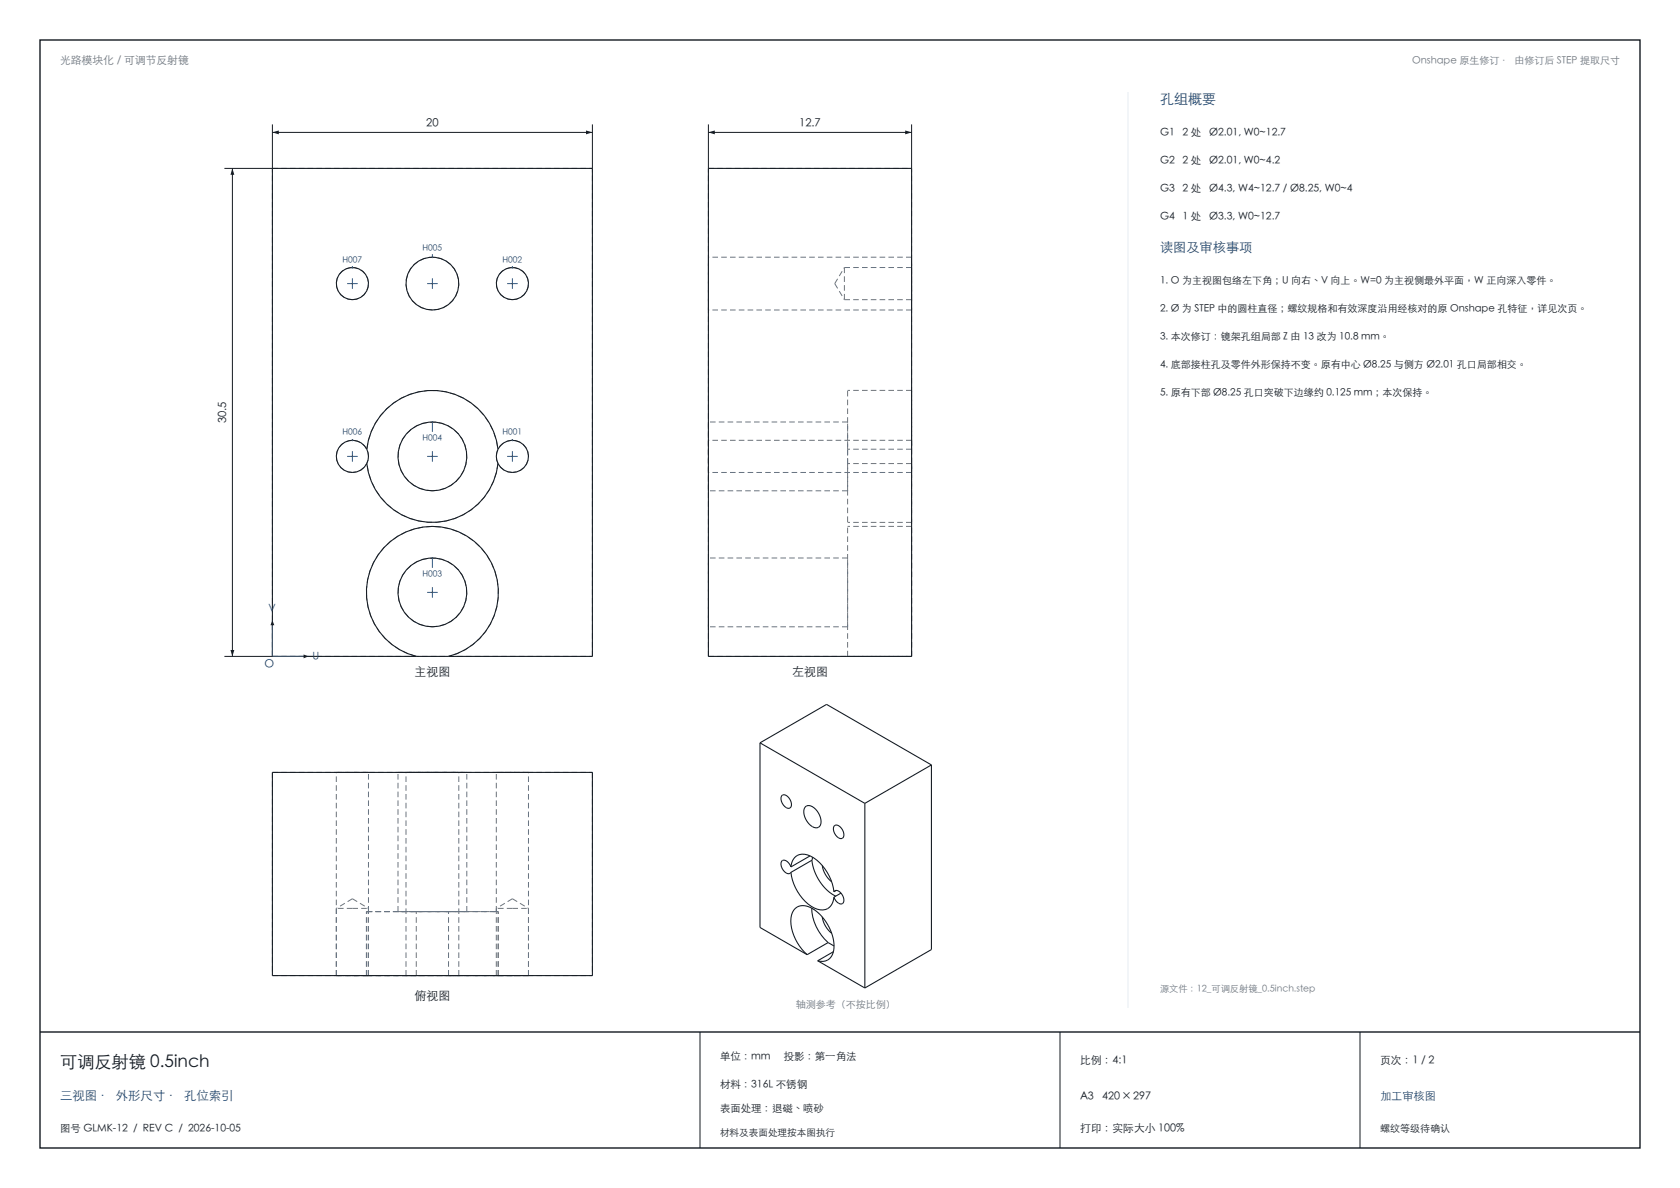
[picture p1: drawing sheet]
<svg xmlns="http://www.w3.org/2000/svg" width="420mm" height="297mm" viewBox="0 0 420 297" stroke-linecap="round" stroke-linejoin="round" font-family="sans-serif">
<path d="M10 10h400v277h-400zM10 258h400" fill="none" stroke="#141a21" stroke-width=".35"/>
<path d="M68.1 31.1v11M68.1 33.1h80M148.1 31.1v11M175 258v29M265 258v29M340 258v29" fill="none" stroke="#141a21" stroke-width=".25"/>
<g fill="none" stroke="#6b7580" stroke-width=".25" stroke-dasharray="1.4 .8" stroke-linecap="butt">
<path d="M68.1 42.1h80M177.1 42.1h50.8M88.1 66.9a4 4 0 0 1 4 4 4 4 0 0 1-4 4M88.1 74.9a4 4 0 0 1-4-4 4 4 0 0 1 4-4M108.1 77.5a6.6 6.6 0 0 1-5.9-9.5 6.6 6.6 0 0 1 11.1-1.2 6.6 6.6 0 0 1-3.8 10.5l-1.4 .2M128.1 66.9a4 4 0 0 1 4 4 4 4 0 0 1-4 4M128.1 74.9a4 4 0 0 1-4-4 4 4 0 0 1 4-4M177.1 77.5v-13.2M208.7 70.9l2.4-4M208.7 70.9l2.4 4M211.1 66.9v8M227.9 74.9v-8"/>
<path d="M227.9 77.5v-13.2M227.9 77.5h-50.8M227.9 74.9h-16.8M227.9 64.3h-50.8M227.9 66.9h-16.8M227.9 97.6h-16M88.1 118.1a4 4 0 0 1-3.6-5.7 4 4 0 0 1 6.7-.9 4 4 0 0 1-2 6.5l-1.1 .1M91.7 112.3a16.5 16.5 0 0 1 16.4-14.7 16.5 16.5 0 0 1 16.4 14.7M124.5 115.9a16.5 16.5 0 0 1-16.4 14.7 16.5 16.5 0 0 1-16.4-14.7M128.1 118.1a4 4 0 0 1-3.6-5.7 4 4 0 0 1 6.7-.9 4 4 0 0 1-2 6.5l-1.1 .1M177.1 118.1v-8M211.9 112.3v3.6"/>
<path d="M211.9 112.3v-14.7M211.9 115.9v14.7M211.9 105.5h-34.8M227.9 115.9v2.2M227.9 118.1v-8M227.9 110.1v2.2M227.9 112.3v-14.7M227.9 115.9v14.7M227.9 118.1h-50.8M227.9 115.9h-16M227.9 112.3h-16M227.9 110.1h-50.8"/>
<path d="M108.1 122.7a8.6 8.6 0 0 1-7.7-12.4 8.6 8.6 0 0 1 14.5-1.4 8.6 8.6 0 0 1-5.2 13.6l-1.6 .2M177.1 122.7v-17.2M211.9 122.7h-34.8M211.9 122.7v-17.2M211.9 139.5h-34.8M227.9 130.6h-16M227.9 131.6h-16M108.1 156.7a8.6 8.6 0 0 1-7.7-12.4 8.6 8.6 0 0 1 14.5-1.4 8.6 8.6 0 0 1-5.2 13.6l-1.6 .2M177.1 156.7v-17.2M211.9 156.7h-34.8M211.9 156.7v-17.2M68.1 164.1h80"/>
<path d="M68.1 164.1v-122M104.1 164.1a16.5 16.5 0 0 1-9.6-25.4 16.5 16.5 0 0 1 27.2 0 16.5 16.5 0 0 1-9.6 25.4M148.1 164.1v-122M177.1 164.1h50.8M177.1 164.1v-122M211.9 164.1v-32.5M227.9 164.1h-16M227.9 164.1v-32.5M227.9 164.1v-122M68.1 193.1v50.8M68.1 193.1h80M84.1 193.1h8"/>
<path d="M88.1 193.1h-4M92.1 193.1h-4M99.5 193.1h17.2M101.5 193.1h13.2M108.1 193.1h-8.6M108.1 193.1h-6.6M114.7 193.1h-6.6M116.7 193.1h-8.6M124.1 193.1h8M128.1 193.1h-4M132.1 193.1h-4M148.1 193.1v50.8"/>
<path d="M88.1 227.1h4M88.1 227.1h-4M88.1 224.7l-4 2.4M88.1 224.7l4 2.4M91.6 227.9h33M91.7 227.9h.4M91.7 227.9h32.8M92.1 227.9v-34.8M99.5 227.9h17.2M99.5 227.9v-34.8M104.1 227.9h-12.5M108.1 227.9h-8.6"/>
<path d="M112.1 227.9h-8M116.7 227.9h-8.6M116.7 227.9v-34.8M124.1 227.9v-34.8M124.5 227.9h-.4M124.6 227.9h-12.5M128.1 227.1h4M128.1 227.1h-4M128.1 224.7l-4 2.4M128.1 224.7l4 2.4M68.1 243.9h36M84.1 243.9h8"/>
<path d="M84.1 243.9h7.6M84.1 243.9v-50.8M84.1 243.9v-16.8M88.1 243.9h-4M91.6 243.9h33M91.6 243.9v-16M91.7 243.9h-3.6M91.7 243.9h32.8M91.7 243.9v-16M92.1 243.9h-4M92.1 243.9v-16.8M101.5 243.9h13.2"/>
<path d="M101.5 243.9v-50.8M104.1 243.9v-16M104.1 243.9h-12.5M108.1 243.9h-6.6M112.1 243.9h36M112.1 243.9v-16M114.7 243.9h-6.6M114.7 243.9v-50.8M124.1 243.9h8M124.1 243.9v-16.8M124.5 243.9h7.6M124.5 243.9v-16"/>
<path d="M124.6 243.9h-12.5M124.6 243.9v-16M128.1 243.9h-4M128.1 243.9h-3.6M132.1 243.9h-4M132.1 243.9v-50.8M132.1 243.9v-16.8"/>
</g>
<g fill="none" stroke="#141a21" stroke-width=".27">
<path d="M68.1 42.1h80v122h-80zM177.1 42.1h50.8v122h-50.8zM91.7 112.3a4 4 0 0 0-6.1-1.3 4 4 0 0 0 0 6.2 4 4 0 0 0 6.1-1.3M91.7 112.3a16.5 16.5 0 0 1 16.4-14.7 16.5 16.5 0 0 1 16.4 14.7M91.7 115.9a16.5 16.5 0 0 0 16.4 14.7 16.5 16.5 0 0 0 16.4-14.7M91.7 112.3a4 4 0 0 1 0 3.6M124.5 112.3a4 4 0 0 1 6.1-1.3 4 4 0 0 1 0 6.2 4 4 0 0 1-6.1-1.3M124.5 112.3a4 4 0 0 0 0 3.6M104.1 164.1a16.5 16.5 0 0 1-9.6-25.4 16.5 16.5 0 0 1 27.2 0 16.5 16.5 0 0 1-9.6 25.4M68.1 193.1h80v50.8h-80z"/>
<circle cx="88.1" cy="70.9" r="4"/>
<circle cx="108.1" cy="70.9" r="6.6"/>
<circle cx="128.1" cy="70.9" r="4"/>
<circle cx="108.1" cy="114.1" r="8.6"/>
<circle cx="108.1" cy="148.1" r="8.6"/>
</g>
<g fill="#141a21">
<path d="M68.1 33.1l1.6-.5v1z"/>
<path d="M146.5 32.6l1.6 .5-1.6 .5z"/>
</g>
<path d="M56.1 42.1h12M58.1 42.1v122M56.1 164.1h12" fill="none" stroke="#141a21" stroke-width=".25"/>
<g fill="#141a21">
<path d="M57.6 162.5h1l-.5 1.6z"/>
<path d="M58.1 42.1l.5 1.6h-1z"/>
</g>
<path d="M177.1 31.1v11M177.1 33.1h50.8M227.9 31.1v11" fill="none" stroke="#141a21" stroke-width=".25"/>
<g fill="#141a21">
<path d="M177.1 33.1l1.6-.5v1z"/>
<path d="M226.3 32.6l1.6 .5-1.6 .5z"/>
</g>
<path d="M68.1 155.1v9h9" fill="none" stroke="#144578" stroke-width=".25"/>
<g fill="#141a21">
<path d="M75.9 163.6l1.2 .5-1.2 .5z"/>
<path d="M68.1 155.1l.5 1.2h-1z"/>
</g>
<g fill="none" stroke="#144578" stroke-width=".25">
<path d="M86.8 70.9h2.6M88.1 69.6v2.6M106.8 70.9h2.6M108.1 69.6v2.6M126.8 70.9h2.6M128.1 69.6v2.6M86.8 114.1h2.6M88.1 112.8v2.6M106.8 114.1h2.6M108.1 112.8v2.6M126.8 114.1h2.6M128.1 109.7v.4"/>
<path d="M128.1 112.8v2.6M106.8 148.1h2.6M108.1 146.8v2.6"/>
</g>
<circle cx="128.1" cy="110.1" r=".23" fill="#144578"/>
<path d="M128.1 66.5v.4" fill="none" stroke="#144578" stroke-width=".25"/>
<circle cx="128.1" cy="66.9" r=".23" fill="#144578"/>
<path d="M108.1 139.5v2.4" fill="none" stroke="#144578" stroke-width=".25"/>
<circle cx="108.1" cy="139.5" r=".23" fill="#144578"/>
<path d="M108.1 105.5v2.4" fill="none" stroke="#144578" stroke-width=".25"/>
<circle cx="108.1" cy="105.5" r=".23" fill="#144578"/>
<path d="M108.1 63.5v.8" fill="none" stroke="#144578" stroke-width=".25"/>
<circle cx="108.1" cy="64.3" r=".23" fill="#144578"/>
<path d="M88.1 109.7v.4" fill="none" stroke="#144578" stroke-width=".25"/>
<circle cx="88.1" cy="110.1" r=".23" fill="#144578"/>
<path d="M88.1 66.5v.4" fill="none" stroke="#144578" stroke-width=".25"/>
<circle cx="88.1" cy="66.9" r=".23" fill="#144578"/>
<g fill="none" stroke="#141a21" stroke-width=".27">
<path d="M190 185.7v46.2l11.8 6.8M190 185.7l26.2 15.1M190 185.7l16.6-9.6 26.3 15.1M195.5 198.9a1.64 1.64 0 0 1 2.1 1.3 1.16 1.16 0 0 1-.5 1.9 2.41 2.41 0 0 1-1.6-3.2zM232.9 191.2v46.2l-16.7 9.6M232.9 191.2l-16.7 9.6M197.7 216.7a1.8 1.8 0 0 0-2.2-1.5 2.33 2.33 0 0 0 1.8 3.2l.4-.3M197.7 216.7a3.1 3.1 0 0 1 1.7-2.8 3.1 3.1 0 0 1 3.3 .1 11.8 11.8 0 0 1 5.8 8.9M197.7 218.1a11.4 11.4 0 0 0 6.6 9.2 3 3 0 0 0 4.2-3M201.4 201.7a2.12 2.12 0 0 1 2.9 1.1 3.4 3.4 0 0 1 .6 3.8 1.93 1.93 0 0 1-2.7-.7 3.5 3.5 0 0 1-.8-4.2zM202.5 214l-4.8 2.7M203 215.1a11.8 11.8 0 0 0 5.9 8.9"/>
<path d="M203 215.1l-5.3 3M203.1 214.3l-.1 .8M205.6 216.4a6.5 6.5 0 0 0 2.3 4.1M208.6 206.4a1.64 1.64 0 0 1 2.2 1.3 1.16 1.16 0 0 1-.6 2 2.41 2.41 0 0 1-1.6-3.3zM216.2 200.8v46.2M201.8 238.7a11.2 11.2 0 0 1-3.9-9.9 3 3 0 0 1 4.7-1.9 11.4 11.4 0 0 1 5.8 10.8 2.96 2.96 0 0 1-4 2.5M202.9 227a11.8 11.8 0 0 0 4.1 8.6M205.6 229.2a6.5 6.5 0 0 0 2.3 4.1M207 235.6l1.5 .9M207 235.6l-5.2 3.1M208.3 237.9l-3.9 2.3M208.5 222.9a1.02 1.02 0 0 1 1.7 .3 1.99 1.99 0 0 1 .4 2.7 1.83 1.83 0 0 1-2.1-1.6"/>
<path d="M209.1 222.6l-.6 .3M210.2 223.3l-1.7 1M204.4 240.2l11.8 6.8"/>
</g>
<path d="M282 23v229" fill="none" stroke="#e6edf2" stroke-width=".25"/>
<text font-size="4.3" fill="#141a21" x="15" y="267">可调反射镜 0.5inch</text>
<text font-size="3.5" fill="#144578" x="290" y="26">孔组概要</text>
<text font-size="3.3" fill="#144578" x="290" y="63">读图及审核事项</text>
<text font-size="3.1" fill="#144578" x="15" y="275">三视图 · 外形尺寸 · 孔位索引</text>
<g font-size="3" fill="#141a21">
<text x="103.6" y="169.1">主视图</text>
<text x="198" y="169.1">左视图</text>
<text x="103.6" y="249.9">俯视图</text>
</g>
<g font-size="2.8" fill="#141a21">
<text x="106.5" y="31.8">20</text>
<text x="199.8" y="31.8">12.7</text>
<text x="56.7" y="105.8" transform="rotate(-90 56.7 105.8)">30.5</text>
</g>
<g font-size="2.8" fill="#144578">
<text x="66.1" y="167.1">O</text>
<text x="345" y="275">加工审核图</text>
</g>
<text font-size="2.7" fill="#6b7580" x="15" y="16">光路模块化 / 可调节反射镜</text>
<g font-size="2.7" fill="#141a21">
<text x="270" y="266">比例：4:1</text>
<text x="345" y="266">页次：1 / 2</text>
<text x="270" y="275">A3</text>
<text x="275.5" y="275">420 × 297</text>
<text x="270" y="283">打印：实际大小 100%</text>
</g>
<g font-size="2.6" fill="#141a21">
<text x="290" y="34">G1</text>
<text x="295.7" y="34">2 处</text>
<text x="302.3" y="34">Ø2.01, W0~12.7</text>
<text x="290" y="41">G2</text>
<text x="295.7" y="41">2 处</text>
<text x="302.3" y="41">Ø2.01, W0~4.2</text>
<text x="290" y="48">G3</text>
<text x="295.7" y="48">2 处</text>
<text x="302.3" y="48">Ø4.3, W4~12.7 / Ø8.25, W0~4</text>
<text x="290" y="55">G4</text>
<text x="295.7" y="55">1 处</text>
<text x="302.3" y="55">Ø3.3, W0~12.7</text>
<text x="180" y="265">单位：mm</text>
<text x="195.9" y="265">投影：第一角法</text>
<text x="180" y="272">材料：316L 不锈钢</text>
<text x="180" y="278">表面处理：退磁、喷砂</text>
<text x="15" y="283">图号 GLMK-12 / REV C / 2026-10-05</text>
</g>
<g font-size="2.6" fill="#144578">
<text x="67.1" y="153.1">V</text>
<text x="78.1" y="164.9">U</text>
</g>
<g font-size="2.5" fill="#6b7580">
<text x="353" y="16">Onshape 原生修订 · 由修订后 STEP 提取尺寸</text>
<text x="198.9" y="252">轴测参考（不按比例）</text>
</g>
<g font-size="2.5" fill="#141a21">
<text x="290" y="71">1. O 为主视图包络左下角；U 向右、V 向上。W=0 为主视侧最外平面，W 正向深入零件。</text>
<text x="290" y="78">2. Ø 为 STEP 中的圆柱直径；螺纹规格和有效深度沿用经核对的原 Onshape 孔特征，详见次页。</text>
<text x="290" y="85">3. 本次修订：镜架孔组局部 Z 由 13 改为 10.8 mm。</text>
<text x="290" y="92">4. 底部接柱孔及零件外形保持不变。原有中心 Ø8.25 与侧方 Ø2.01 孔口局部相交。</text>
<text x="290" y="99">5. 原有下部 Ø8.25 孔口突破下边缘约 0.125 mm；本次保持。</text>
<text x="345" y="283">螺纹等级待确认</text>
</g>
<text font-size="2.4" fill="#141a21" x="180" y="284">材料及表面处理按本图执行</text>
<text font-size="2.3" fill="#6b7580" x="290" y="248">源文件：12_可调反射镜_0.5inch.step</text>
<g font-size="2.1" fill="#144578">
<text x="85.6" y="65.7">H007</text>
<text x="105.6" y="62.7">H005</text>
<text x="125.6" y="65.7">H002</text>
<text x="85.6" y="108.9">H006</text>
<text x="105.6" y="110.4">H004</text>
<text x="125.6" y="108.9">H001</text>
<text x="105.6" y="144.4">H003</text>
</g>
</svg>
